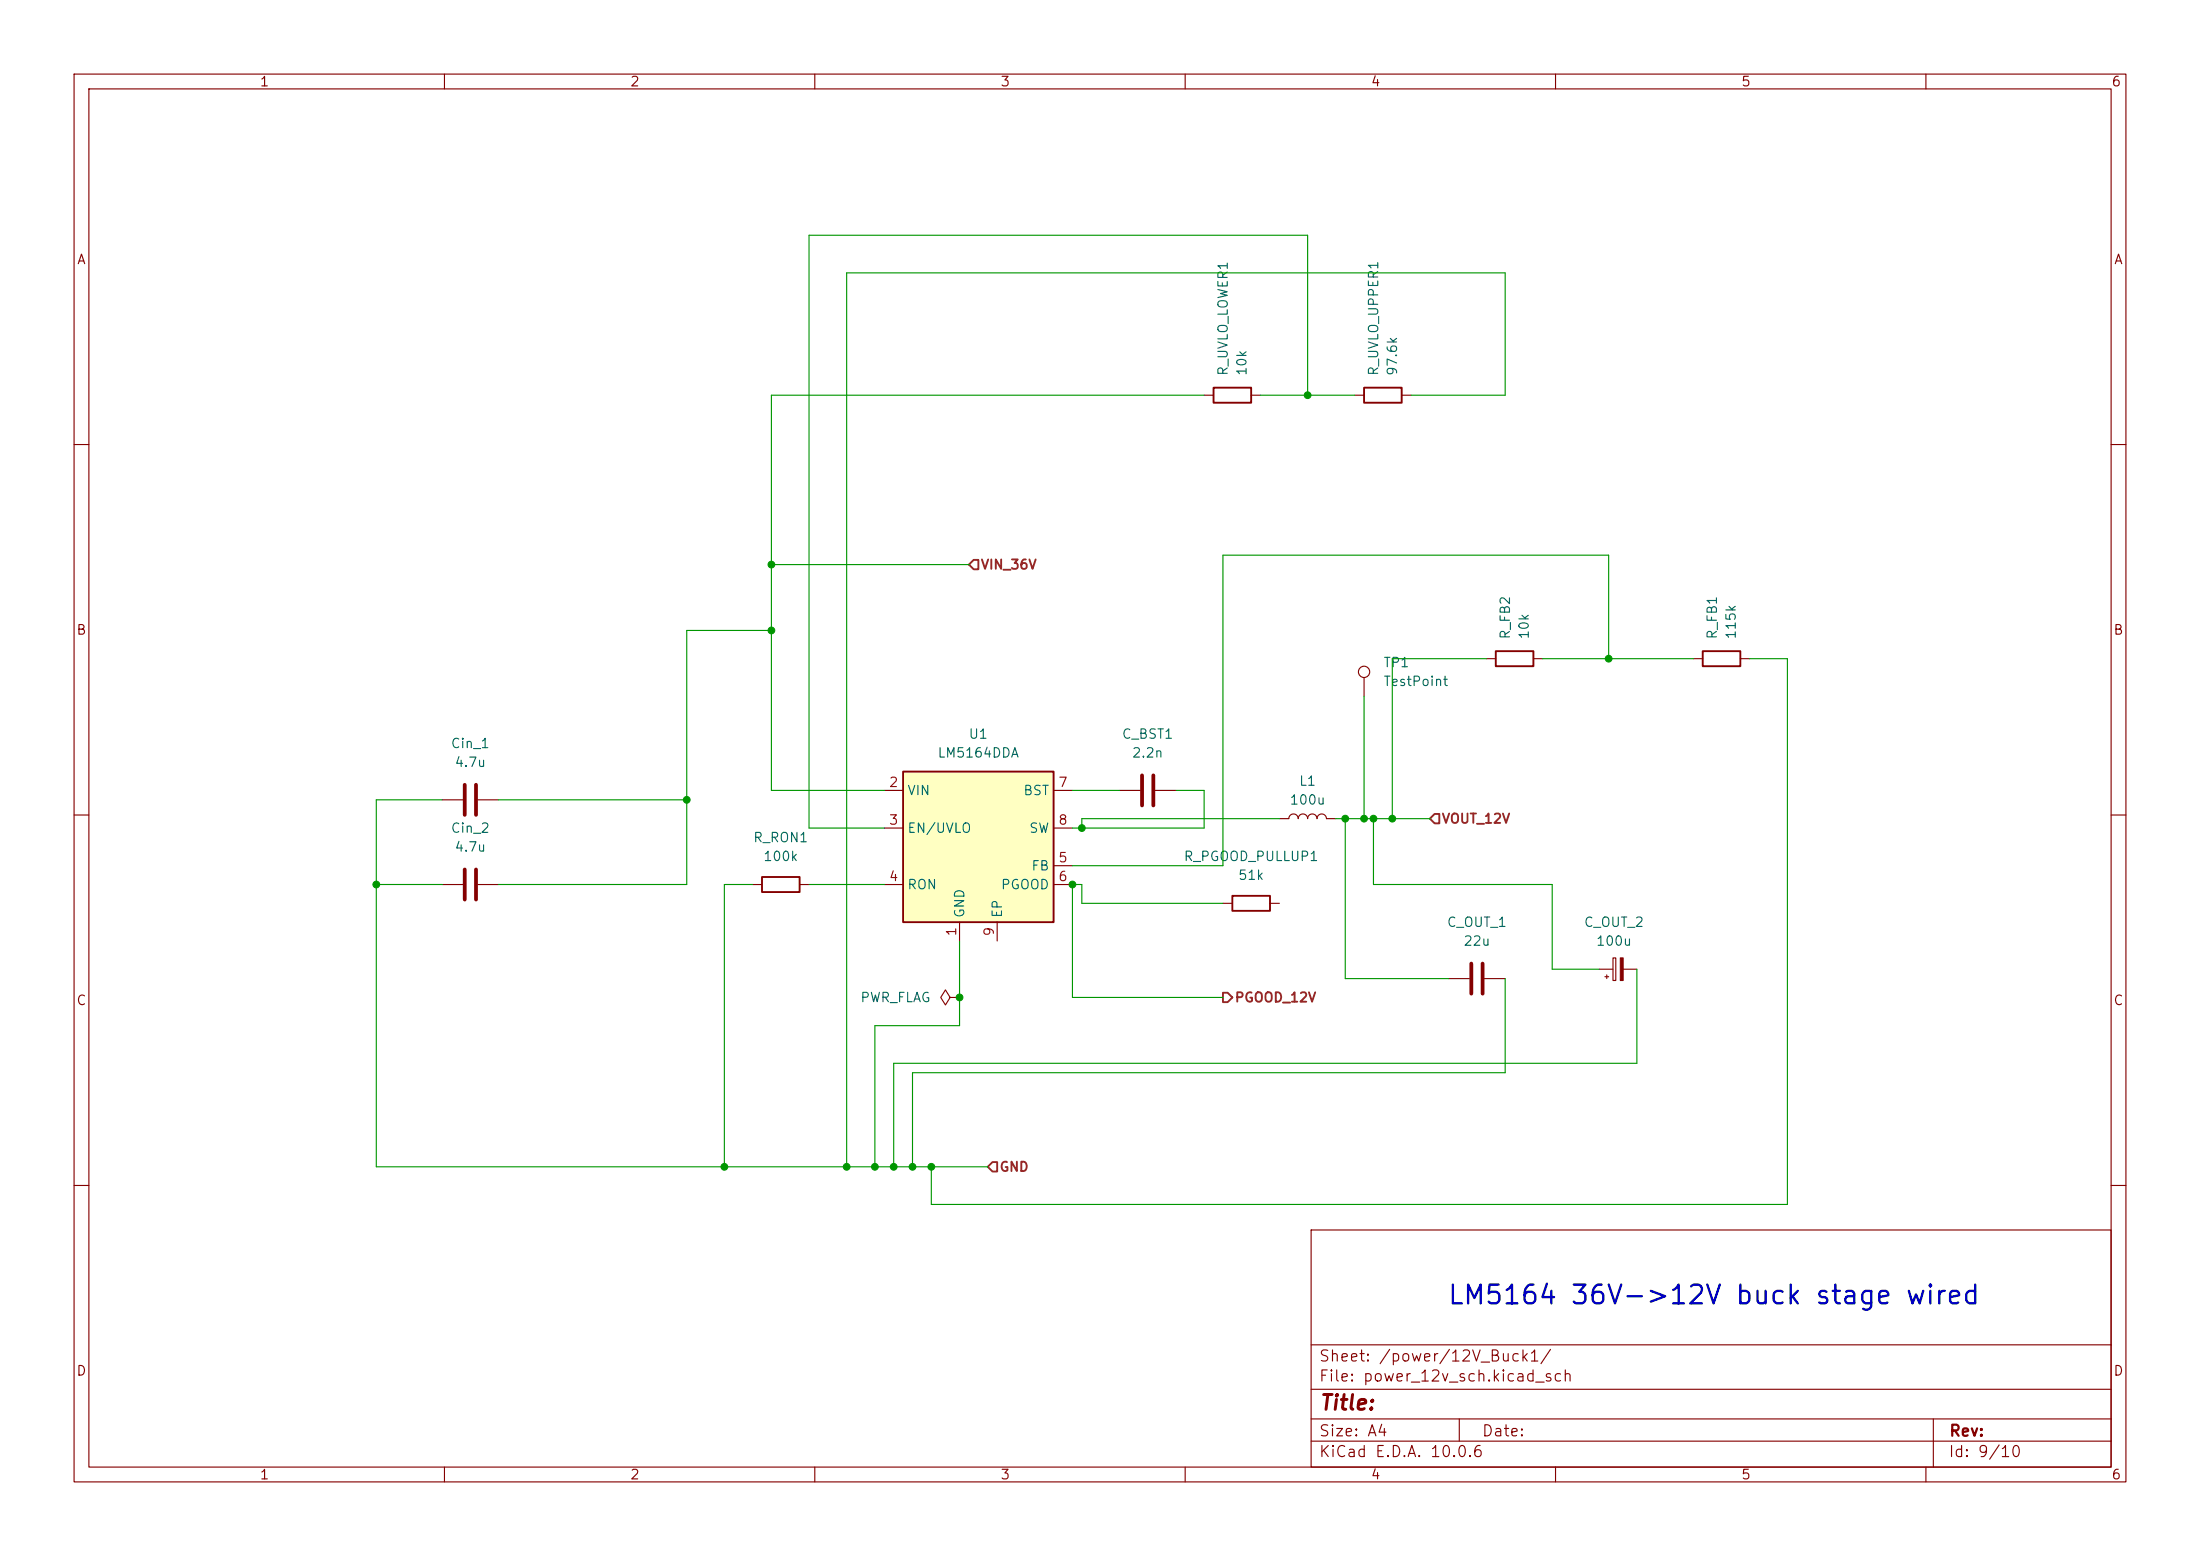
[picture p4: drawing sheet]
(kicad_sch
 (version 20260306)
 (generator "eeschema")
 (generator_version "10.0")
 (paper "A4")
 (lib_symbols
  (symbol "Connector:TestPoint"
   (pin_numbers (hide yes))
   (pin_names
    (offset 0.762) (hide yes)) (exclude_from_sim no) (in_bom yes) (on_board yes)
   (in_pos_files yes)
   (duplicate_pin_numbers_are_jumpers no)
   (property "Reference" "TP" (at 0 6.858 0) (show_name no) (do_not_autoplace no) (effects (font (size 1.27 1.27))))
   (property "Value" "TestPoint" (at 0 5.08 0) (show_name no) (do_not_autoplace no) (effects (font (size 1.27 1.27))))
   (property "Footprint" "" (at 5.08 0 0) (show_name no) (do_not_autoplace no) (hide yes) (effects (font (size 1.27 1.27))))
   (property "Datasheet" "" (at 5.08 0 0) (show_name no) (do_not_autoplace no) (hide yes) (effects (font (size 1.27 1.27))))
   (property "Description" "test point" (at 0 0 0) (show_name no) (do_not_autoplace no) (hide yes) (effects (font (size 1.27 1.27))))
   (symbol "TestPoint_0_1"
    (circle (center 0 3.302) (radius 0.762) (stroke (width 0) (type default)) (fill (type none))))
   (symbol "TestPoint_1_1"
    (pin passive line (at 0 0 90) (length 2.54) (name "1" (effects (font (size 1.27 1.27)))) (number "1" (effects (font (size 1.27 1.27))))))
   (embedded_fonts no))
  (symbol "Device:C"
   (pin_numbers (hide yes))
   (pin_names
    (offset 0.254)) (exclude_from_sim no) (in_bom yes) (on_board yes)
   (in_pos_files yes)
   (duplicate_pin_numbers_are_jumpers no)
   (property "Reference" "C" (at 0.635 2.54 0) (show_name no) (do_not_autoplace no) (effects (font (size 1.27 1.27)) (justify left)))
   (property "Value" "C" (at 0.635 -2.54 0) (show_name no) (do_not_autoplace no) (effects (font (size 1.27 1.27)) (justify left)))
   (property "Footprint" "" (at 0.9652 -3.81 0) (show_name no) (do_not_autoplace no) (hide yes) (effects (font (size 1.27 1.27))))
   (property "Datasheet" "" (at 0 0 0) (show_name no) (do_not_autoplace no) (hide yes) (effects (font (size 1.27 1.27))))
   (property "Description" "Unpolarized capacitor" (at 0 0 0) (show_name no) (do_not_autoplace no) (hide yes) (effects (font (size 1.27 1.27))))
   (symbol "C_0_1"
    (polyline (pts (xy -2.032 0.762) (xy 2.032 0.762)) (stroke (width 0.508) (type default)) (fill (type none)))
    (polyline (pts (xy -2.032 -0.762) (xy 2.032 -0.762)) (stroke (width 0.508) (type default)) (fill (type none))))
   (symbol "C_1_1"
    (pin passive line (at 0 3.81 270) (length 2.794) (name "" (effects (font (size 1.27 1.27)))) (number "1" (effects (font (size 1.27 1.27)))))
    (pin passive line (at 0 -3.81 90) (length 2.794) (name "" (effects (font (size 1.27 1.27)))) (number "2" (effects (font (size 1.27 1.27))))))
   (embedded_fonts no))
  (symbol "Device:C_Polarized_Small"
   (pin_numbers (hide yes))
   (pin_names
    (offset 0.254) (hide yes)) (exclude_from_sim no) (in_bom yes) (on_board yes)
   (in_pos_files yes)
   (duplicate_pin_numbers_are_jumpers no)
   (property "Reference" "C" (at 0.254 1.778 0) (show_name no) (do_not_autoplace no) (effects (font (size 1.27 1.27)) (justify left)))
   (property "Value" "C_Polarized_Small" (at 0.254 -2.032 0) (show_name no) (do_not_autoplace no) (effects (font (size 1.27 1.27)) (justify left)))
   (property "Footprint" "" (at 0 0 0) (show_name no) (do_not_autoplace no) (hide yes) (effects (font (size 1.27 1.27))))
   (property "Datasheet" "" (at 0 0 0) (show_name no) (do_not_autoplace no) (hide yes) (effects (font (size 1.27 1.27))))
   (property "Description" "Polarized capacitor, small symbol" (at 0 0 0) (show_name no) (do_not_autoplace no) (hide yes) (effects (font (size 1.27 1.27))))
   (symbol "C_Polarized_Small_0_1"
    (rectangle (start -1.524 0.6858) (end 1.524 0.3048) (stroke (width 0) (type default)) (fill (type none)))
    (rectangle (start -1.524 -0.3048) (end 1.524 -0.6858) (stroke (width 0) (type default)) (fill (type outline)))
    (polyline (pts (xy -1.27 1.524) (xy -0.762 1.524)) (stroke (width 0) (type default)) (fill (type none)))
    (polyline (pts (xy -1.016 1.27) (xy -1.016 1.778)) (stroke (width 0) (type default)) (fill (type none))))
   (symbol "C_Polarized_Small_1_1"
    (pin passive line (at 0 2.54 270) (length 1.8542) (name "" (effects (font (size 1.27 1.27)))) (number "1" (effects (font (size 1.27 1.27)))))
    (pin passive line (at 0 -2.54 90) (length 1.8542) (name "" (effects (font (size 1.27 1.27)))) (number "2" (effects (font (size 1.27 1.27))))))
   (embedded_fonts no))
  (symbol "Device:L"
   (pin_numbers (hide yes))
   (pin_names
    (offset 1.016) (hide yes)) (exclude_from_sim no) (in_bom yes) (on_board yes)
   (in_pos_files yes)
   (duplicate_pin_numbers_are_jumpers no)
   (property "Reference" "L" (at -1.27 0 90) (show_name no) (do_not_autoplace no) (effects (font (size 1.27 1.27))))
   (property "Value" "L" (at 1.905 0 90) (show_name no) (do_not_autoplace no) (effects (font (size 1.27 1.27))))
   (property "Footprint" "" (at 0 0 0) (show_name no) (do_not_autoplace no) (hide yes) (effects (font (size 1.27 1.27))))
   (property "Datasheet" "" (at 0 0 0) (show_name no) (do_not_autoplace no) (hide yes) (effects (font (size 1.27 1.27))))
   (property "Description" "Inductor" (at 0 0 0) (show_name no) (do_not_autoplace no) (hide yes) (effects (font (size 1.27 1.27))))
   (symbol "L_0_1"
    (arc (start 0 2.54) (mid 0.6323 1.905) (end 0 1.27) (stroke (width 0) (type default)) (fill (type none)))
    (arc (start 0 1.27) (mid 0.6323 0.635) (end 0 0) (stroke (width 0) (type default)) (fill (type none)))
    (arc (start 0 0) (mid 0.6323 -0.635) (end 0 -1.27) (stroke (width 0) (type default)) (fill (type none)))
    (arc (start 0 -1.27) (mid 0.6323 -1.905) (end 0 -2.54) (stroke (width 0) (type default)) (fill (type none))))
   (symbol "L_1_1"
    (pin passive line (at 0 3.81 270) (length 1.27) (name "1" (effects (font (size 1.27 1.27)))) (number "1" (effects (font (size 1.27 1.27)))))
    (pin passive line (at 0 -3.81 90) (length 1.27) (name "2" (effects (font (size 1.27 1.27)))) (number "2" (effects (font (size 1.27 1.27))))))
   (embedded_fonts no))
  (symbol "Device:R"
   (pin_numbers (hide yes))
   (pin_names
    (offset 0)) (exclude_from_sim no) (in_bom yes) (on_board yes)
   (in_pos_files yes)
   (duplicate_pin_numbers_are_jumpers no)
   (property "Reference" "R" (at 2.032 0 90) (show_name no) (do_not_autoplace no) (effects (font (size 1.27 1.27))))
   (property "Value" "R" (at 0 0 90) (show_name no) (do_not_autoplace no) (effects (font (size 1.27 1.27))))
   (property "Footprint" "" (at -1.778 0 90) (show_name no) (do_not_autoplace no) (hide yes) (effects (font (size 1.27 1.27))))
   (property "Datasheet" "" (at 0 0 0) (show_name no) (do_not_autoplace no) (hide yes) (effects (font (size 1.27 1.27))))
   (property "Description" "Resistor" (at 0 0 0) (show_name no) (do_not_autoplace no) (hide yes) (effects (font (size 1.27 1.27))))
   (symbol "R_0_1"
    (rectangle (start -1.016 -2.54) (end 1.016 2.54) (stroke (width 0.254) (type default)) (fill (type none))))
   (symbol "R_1_1"
    (pin passive line (at 0 3.81 270) (length 1.27) (name "" (effects (font (size 1.27 1.27)))) (number "1" (effects (font (size 1.27 1.27)))))
    (pin passive line (at 0 -3.81 90) (length 1.27) (name "" (effects (font (size 1.27 1.27)))) (number "2" (effects (font (size 1.27 1.27))))))
   (embedded_fonts no))
  (symbol "Regulator_Switching:LM5164DDA" (exclude_from_sim no) (in_bom yes) (on_board yes)
   (in_pos_files yes)
   (duplicate_pin_numbers_are_jumpers no)
   (property "Reference" "U" (at -8.89 11.43 0) (show_name no) (do_not_autoplace no) (effects (font (size 1.27 1.27))))
   (property "Value" "LM5164DDA" (at 5.08 11.43 0) (show_name no) (do_not_autoplace no) (effects (font (size 1.27 1.27))))
   (property "Footprint" "Package_SO:HSOP-8-1EP_3.9x4.9mm_P1.27mm_EP2.41x3.1mm_ThermalVias" (at 1.27 -11.43 0) (show_name no) (do_not_autoplace no) (hide yes) (effects (font (size 1.27 1.27))))
   (property "Datasheet" "https://www.ti.com/lit/ds/symlink/lm5164.pdf?ts=1598311864250&ref_url=https%253A%252F%252Fwww.ti.com%252Fproduct%252FLM5164%253FHQS%253DTI-null-null-octopart-df-pf-null-wwe" (at -7.62 8.89 0) (show_name no) (do_not_autoplace no) (hide yes) (effects (font (size 1.27 1.27))))
   (property "Description" "1A synchronous buck converter with ultra-low IQ, 6V - 100V input, adjustable output voltage, HSOP-8" (at 0 0 0) (show_name no) (do_not_autoplace no) (hide yes) (effects (font (size 1.27 1.27))))
   (symbol "LM5164DDA_1_1"
    (rectangle (start -10.16 10.16) (end 10.16 -10.16) (stroke (width 0.254) (type default)) (fill (type background)))
    (pin power_in line (at -2.54 -12.7 90) (length 2.54) (name "GND" (effects (font (size 1.27 1.27)))) (number "1" (effects (font (size 1.27 1.27)))))
    (pin power_in line (at -12.7 7.62 0) (length 2.54) (name "VIN" (effects (font (size 1.27 1.27)))) (number "2" (effects (font (size 1.27 1.27)))))
    (pin input line (at -12.7 2.54 0) (length 2.54) (name "EN/UVLO" (effects (font (size 1.27 1.27)))) (number "3" (effects (font (size 1.27 1.27)))))
    (pin passive line (at -12.7 -5.08 0) (length 2.54) (name "RON" (effects (font (size 1.27 1.27)))) (number "4" (effects (font (size 1.27 1.27)))))
    (pin input line (at 12.7 -2.54 180) (length 2.54) (name "FB" (effects (font (size 1.27 1.27)))) (number "5" (effects (font (size 1.27 1.27)))))
    (pin open_collector line (at 12.7 -5.08 180) (length 2.54) (name "PGOOD" (effects (font (size 1.27 1.27)))) (number "6" (effects (font (size 1.27 1.27)))))
    (pin passive line (at 12.7 7.62 180) (length 2.54) (name "BST" (effects (font (size 1.27 1.27)))) (number "7" (effects (font (size 1.27 1.27)))))
    (pin power_out line (at 12.7 2.54 180) (length 2.54) (name "SW" (effects (font (size 1.27 1.27)))) (number "8" (effects (font (size 1.27 1.27)))))
    (pin passive line (at 2.54 -12.7 90) (length 2.54) (name "EP" (effects (font (size 1.27 1.27)))) (number "9" (effects (font (size 1.27 1.27))))))
   (embedded_fonts no))
  (symbol "power:PWR_FLAG"
   (power global)
   (pin_numbers (hide yes))
   (pin_names
    (offset 0) (hide yes)) (exclude_from_sim no) (in_bom yes) (on_board yes)
   (in_pos_files yes)
   (duplicate_pin_numbers_are_jumpers no)
   (property "Reference" "#FLG" (at 0 1.905 0) (show_name no) (do_not_autoplace no) (hide yes) (effects (font (size 1.27 1.27))))
   (property "Value" "PWR_FLAG" (at 0 3.81 0) (show_name no) (do_not_autoplace no) (effects (font (size 1.27 1.27))))
   (property "Footprint" "" (at 0 0 0) (show_name no) (do_not_autoplace no) (hide yes) (effects (font (size 1.27 1.27))))
   (property "Datasheet" "" (at 0 0 0) (show_name no) (do_not_autoplace no) (hide yes) (effects (font (size 1.27 1.27))))
   (property "Description" "Special symbol for telling ERC where power comes from" (at 0 0 0) (show_name no) (do_not_autoplace no) (hide yes) (effects (font (size 1.27 1.27))))
   (symbol "PWR_FLAG_0_0"
    (pin power_out line (at 0 0 90) (length 0) (name "" (effects (font (size 1.27 1.27)))) (number "1" (effects (font (size 1.27 1.27))))))
   (symbol "PWR_FLAG_0_1"
    (polyline (pts (xy 0 0) (xy 0 1.27) (xy -1.016 1.905) (xy 0 2.54) (xy 1.016 1.905) (xy 0 1.27)) (stroke (width 0) (type default)) (fill (type none))))
   (embedded_fonts no)))
 (text "LM5164 36V->12V buck stage wired"
  (exclude_from_sim no)
  (at 140.208 24.638 0)
  (effects (font (size 2.54 2.54) (thickness 0.508)
    (bold yes))))
 (junction
  (at 176.53 53.34)
  (diameter 0)
  (color 0 0 0 0))
 (junction
  (at 120.65 157.48)
  (diameter 0)
  (color 0 0 0 0))
 (junction
  (at 146.05 111.76)
  (diameter 0)
  (color 0 0 0 0))
 (junction
  (at 104.14 76.2)
  (diameter 0)
  (color 0 0 0 0))
 (junction
  (at 104.14 85.09)
  (diameter 0)
  (color 0 0 0 0))
 (junction
  (at 92.71 107.95)
  (diameter 0)
  (color 0 0 0 0))
 (junction
  (at 184.15 110.49)
  (diameter 0)
  (color 0 0 0 0))
 (junction
  (at 118.11 157.48)
  (diameter 0)
  (color 0 0 0 0))
 (junction
  (at 123.19 157.48)
  (diameter 0)
  (color 0 0 0 0))
 (junction
  (at 217.17 88.9)
  (diameter 0)
  (color 0 0 0 0))
 (junction
  (at 114.3 157.48)
  (diameter 0)
  (color 0 0 0 0))
 (junction
  (at 144.78 119.38)
  (diameter 0)
  (color 0 0 0 0))
 (junction
  (at 50.8 119.38)
  (diameter 0)
  (color 0 0 0 0))
 (junction
  (at 187.96 110.49)
  (diameter 0)
  (color 0 0 0 0))
 (junction
  (at 97.79 157.48)
  (diameter 0)
  (color 0 0 0 0))
 (junction
  (at 125.73 157.48)
  (diameter 0)
  (color 0 0 0 0))
 (junction
  (at 181.61 110.49)
  (diameter 0)
  (color 0 0 0 0))
 (junction
  (at 185.42 110.49)
  (diameter 0)
  (color 0 0 0 0))
 (junction
  (at 129.54 134.62)
  (diameter 0)
  (color 0 0 0 0))
 (wire
  (pts (xy 185.42 119.38) (xy 185.42 110.49))
  (stroke (width 0) (type default)))
 (wire
  (pts (xy 125.73 162.56) (xy 125.73 157.48))
  (stroke (width 0) (type default)))
 (wire
  (pts (xy 104.14 76.2) (xy 130.81 76.2))
  (stroke (width 0) (type default)))
 (wire
  (pts (xy 120.65 157.48) (xy 118.11 157.48))
  (stroke (width 0) (type default)))
 (wire
  (pts (xy 158.75 106.68) (xy 162.56 106.68))
  (stroke (width 0) (type default)))
 (wire
  (pts (xy 162.56 53.34) (xy 104.14 53.34))
  (stroke (width 0) (type default)))
 (wire
  (pts (xy 109.22 111.76) (xy 109.22 31.75))
  (stroke (width 0) (type default)))
 (wire
  (pts (xy 176.53 53.34) (xy 182.88 53.34))
  (stroke (width 0) (type default)))
 (wire
  (pts (xy 92.71 119.38) (xy 92.71 107.95))
  (stroke (width 0) (type default)))
 (wire
  (pts (xy 50.8 107.95) (xy 50.8 119.38))
  (stroke (width 0) (type default)))
 (wire
  (pts (xy 59.69 107.95) (xy 50.8 107.95))
  (stroke (width 0) (type default)))
 (wire
  (pts (xy 146.05 110.49) (xy 146.05 111.76))
  (stroke (width 0) (type default)))
 (wire
  (pts (xy 165.1 121.92) (xy 146.05 121.92))
  (stroke (width 0) (type default)))
 (wire
  (pts (xy 67.31 119.38) (xy 92.71 119.38))
  (stroke (width 0) (type default)))
 (wire
  (pts (xy 50.8 119.38) (xy 59.69 119.38))
  (stroke (width 0) (type default)))
 (wire
  (pts (xy 114.3 157.48) (xy 97.79 157.48))
  (stroke (width 0) (type default)))
 (wire
  (pts (xy 67.31 107.95) (xy 92.71 107.95))
  (stroke (width 0) (type default)))
 (wire
  (pts (xy 220.98 130.81) (xy 220.98 143.51))
  (stroke (width 0) (type default)))
 (wire
  (pts (xy 180.34 110.49) (xy 181.61 110.49))
  (stroke (width 0) (type default)))
 (wire
  (pts (xy 220.98 143.51) (xy 120.65 143.51))
  (stroke (width 0) (type default)))
 (wire
  (pts (xy 92.71 85.09) (xy 104.14 85.09))
  (stroke (width 0) (type default)))
 (wire
  (pts (xy 144.78 116.84) (xy 165.1 116.84))
  (stroke (width 0) (type default)))
 (wire
  (pts (xy 144.78 106.68) (xy 151.13 106.68))
  (stroke (width 0) (type default)))
 (wire
  (pts (xy 170.18 53.34) (xy 176.53 53.34))
  (stroke (width 0) (type default)))
 (wire
  (pts (xy 125.73 157.48) (xy 133.35 157.48))
  (stroke (width 0) (type default)))
 (wire
  (pts (xy 203.2 144.78) (xy 123.19 144.78))
  (stroke (width 0) (type default)))
 (wire
  (pts (xy 109.22 31.75) (xy 176.53 31.75))
  (stroke (width 0) (type default)))
 (wire
  (pts (xy 144.78 134.62) (xy 165.1 134.62))
  (stroke (width 0) (type default)))
 (wire
  (pts (xy 187.96 110.49) (xy 193.04 110.49))
  (stroke (width 0) (type default)))
 (wire
  (pts (xy 241.3 162.56) (xy 125.73 162.56))
  (stroke (width 0) (type default)))
 (wire
  (pts (xy 146.05 110.49) (xy 172.72 110.49))
  (stroke (width 0) (type default)))
 (wire
  (pts (xy 118.11 138.43) (xy 118.11 157.48))
  (stroke (width 0) (type default)))
 (wire
  (pts (xy 184.15 110.49) (xy 185.42 110.49))
  (stroke (width 0) (type default)))
 (wire
  (pts (xy 190.5 53.34) (xy 203.2 53.34))
  (stroke (width 0) (type default)))
 (wire
  (pts (xy 119.38 111.76) (xy 109.22 111.76))
  (stroke (width 0) (type default)))
 (wire
  (pts (xy 97.79 119.38) (xy 97.79 157.48))
  (stroke (width 0) (type default)))
 (wire
  (pts (xy 215.9 130.81) (xy 209.55 130.81))
  (stroke (width 0) (type default)))
 (wire
  (pts (xy 123.19 144.78) (xy 123.19 157.48))
  (stroke (width 0) (type default)))
 (wire
  (pts (xy 184.15 93.98) (xy 184.15 110.49))
  (stroke (width 0) (type default)))
 (wire
  (pts (xy 92.71 107.95) (xy 92.71 85.09))
  (stroke (width 0) (type default)))
 (wire
  (pts (xy 241.3 88.9) (xy 241.3 162.56))
  (stroke (width 0) (type default)))
 (wire
  (pts (xy 208.28 88.9) (xy 217.17 88.9))
  (stroke (width 0) (type default)))
 (wire
  (pts (xy 217.17 74.93) (xy 217.17 88.9))
  (stroke (width 0) (type default)))
 (wire
  (pts (xy 104.14 85.09) (xy 104.14 76.2))
  (stroke (width 0) (type default)))
 (wire
  (pts (xy 144.78 134.62) (xy 144.78 119.38))
  (stroke (width 0) (type default)))
 (wire
  (pts (xy 181.61 132.08) (xy 181.61 110.49))
  (stroke (width 0) (type default)))
 (wire
  (pts (xy 209.55 119.38) (xy 185.42 119.38))
  (stroke (width 0) (type default)))
 (wire
  (pts (xy 162.56 111.76) (xy 146.05 111.76))
  (stroke (width 0) (type default)))
 (wire
  (pts (xy 185.42 110.49) (xy 187.96 110.49))
  (stroke (width 0) (type default)))
 (wire
  (pts (xy 181.61 110.49) (xy 184.15 110.49))
  (stroke (width 0) (type default)))
 (wire
  (pts (xy 114.3 36.83) (xy 114.3 157.48))
  (stroke (width 0) (type default)))
 (wire
  (pts (xy 146.05 111.76) (xy 144.78 111.76))
  (stroke (width 0) (type default)))
 (wire
  (pts (xy 203.2 132.08) (xy 203.2 144.78))
  (stroke (width 0) (type default)))
 (wire
  (pts (xy 162.56 106.68) (xy 162.56 111.76))
  (stroke (width 0) (type default)))
 (wire
  (pts (xy 109.22 119.38) (xy 119.38 119.38))
  (stroke (width 0) (type default)))
 (wire
  (pts (xy 195.58 132.08) (xy 181.61 132.08))
  (stroke (width 0) (type default)))
 (wire
  (pts (xy 119.38 106.68) (xy 104.14 106.68))
  (stroke (width 0) (type default)))
 (wire
  (pts (xy 129.54 127) (xy 129.54 134.62))
  (stroke (width 0) (type default)))
 (wire
  (pts (xy 176.53 31.75) (xy 176.53 53.34))
  (stroke (width 0) (type default)))
 (wire
  (pts (xy 236.22 88.9) (xy 241.3 88.9))
  (stroke (width 0) (type default)))
 (wire
  (pts (xy 129.54 134.62) (xy 129.54 138.43))
  (stroke (width 0) (type default)))
 (wire
  (pts (xy 209.55 130.81) (xy 209.55 119.38))
  (stroke (width 0) (type default)))
 (wire
  (pts (xy 203.2 53.34) (xy 203.2 36.83))
  (stroke (width 0) (type default)))
 (wire
  (pts (xy 118.11 157.48) (xy 114.3 157.48))
  (stroke (width 0) (type default)))
 (wire
  (pts (xy 125.73 157.48) (xy 123.19 157.48))
  (stroke (width 0) (type default)))
 (wire
  (pts (xy 217.17 88.9) (xy 228.6 88.9))
  (stroke (width 0) (type default)))
 (wire
  (pts (xy 123.19 157.48) (xy 120.65 157.48))
  (stroke (width 0) (type default)))
 (wire
  (pts (xy 203.2 36.83) (xy 114.3 36.83))
  (stroke (width 0) (type default)))
 (wire
  (pts (xy 120.65 143.51) (xy 120.65 157.48))
  (stroke (width 0) (type default)))
 (wire
  (pts (xy 200.66 88.9) (xy 187.96 88.9))
  (stroke (width 0) (type default)))
 (wire
  (pts (xy 146.05 121.92) (xy 146.05 119.38))
  (stroke (width 0) (type default)))
 (wire
  (pts (xy 129.54 138.43) (xy 118.11 138.43))
  (stroke (width 0) (type default)))
 (wire
  (pts (xy 146.05 119.38) (xy 144.78 119.38))
  (stroke (width 0) (type default)))
 (wire
  (pts (xy 101.6 119.38) (xy 97.79 119.38))
  (stroke (width 0) (type default)))
 (wire
  (pts (xy 50.8 157.48) (xy 50.8 119.38))
  (stroke (width 0) (type default)))
 (wire
  (pts (xy 104.14 106.68) (xy 104.14 85.09))
  (stroke (width 0) (type default)))
 (wire
  (pts (xy 165.1 116.84) (xy 165.1 74.93))
  (stroke (width 0) (type default)))
 (wire
  (pts (xy 165.1 74.93) (xy 217.17 74.93))
  (stroke (width 0) (type default)))
 (wire
  (pts (xy 104.14 53.34) (xy 104.14 76.2))
  (stroke (width 0) (type default)))
 (wire
  (pts (xy 187.96 88.9) (xy 187.96 110.49))
  (stroke (width 0) (type default)))
 (wire
  (pts (xy 97.79 157.48) (xy 50.8 157.48))
  (stroke (width 0) (type default)))
 (hierarchical_label "PGOOD_12V"
  (shape output)
  (at 165.1 134.62 0)
  (effects (font (size 1.27 1.27) (thickness 0.254)
    (bold yes)) (justify left)))
 (hierarchical_label "VOUT_12V"
  (shape input)
  (at 193.04 110.49 0)
  (effects (font (size 1.27 1.27) (thickness 0.254)
    (bold yes)) (justify left)))
 (hierarchical_label "GND"
  (shape input)
  (at 133.35 157.48 0)
  (effects (font (size 1.27 1.27) (thickness 0.254)
    (bold yes)) (justify left)))
 (hierarchical_label "VIN_36V"
  (shape input)
  (at 130.81 76.2 0)
  (effects (font (size 1.27 1.27) (thickness 0.254)
    (bold yes)) (justify left)))
 (symbol
  (lib_id "Device:C")
  (at 154.94 106.68 90)
  (unit 1)
  (body_style 1)
  (exclude_from_sim no)
  (in_bom yes)
  (on_board yes)
  (in_pos_files yes)
  (dnp no)
  (fields_autoplaced yes)
  (property "Reference" "C_BST1" (at 154.94 99.06 90) (show_name no) (do_not_autoplace no) (effects (font (size 1.27 1.27))))
  (property "Value" "2.2n" (at 154.94 101.6 90) (show_name no) (do_not_autoplace no) (effects (font (size 1.27 1.27))))
  (property "Footprint" "" (at 158.75 105.7148 0) (hide yes) (show_name no) (do_not_autoplace no) (effects (font (size 1.27 1.27))))
  (property "Datasheet" "" (at 154.94 106.68 0) (hide yes) (show_name no) (do_not_autoplace no) (effects (font (size 1.27 1.27))))
  (property "Description" "Unpolarized capacitor" (at 154.94 106.68 0) (hide yes) (show_name no) (do_not_autoplace no) (effects (font (size 1.27 1.27))))
  (pin "1")
  (pin "2"))
 (symbol
  (lib_id "Device:R")
  (at 105.41 119.38 90)
  (unit 1)
  (body_style 1)
  (exclude_from_sim no)
  (in_bom yes)
  (on_board yes)
  (in_pos_files yes)
  (dnp no)
  (fields_autoplaced yes)
  (property "Reference" "R_RON1" (at 105.41 113.03 90) (show_name no) (do_not_autoplace no) (effects (font (size 1.27 1.27))))
  (property "Value" "100k" (at 105.41 115.57 90) (show_name no) (do_not_autoplace no) (effects (font (size 1.27 1.27))))
  (property "Footprint" "Converter_DCDC:Converter_DCDC_RECOM_R-78B-2.0_THT" (at 105.41 121.158 90) (hide yes) (show_name no) (do_not_autoplace no) (effects (font (size 1.27 1.27))))
  (property "Datasheet" "" (at 105.41 119.38 0) (hide yes) (show_name no) (do_not_autoplace no) (effects (font (size 1.27 1.27))))
  (property "Description" "Resistor" (at 105.41 119.38 0) (hide yes) (show_name no) (do_not_autoplace no) (effects (font (size 1.27 1.27))))
  (pin "2")
  (pin "1"))
 (symbol
  (lib_id "Regulator_Switching:LM5164DDA")
  (at 132.08 114.3 0)
  (unit 1)
  (body_style 1)
  (exclude_from_sim no)
  (in_bom yes)
  (on_board yes)
  (in_pos_files yes)
  (dnp no)
  (fields_autoplaced yes)
  (property "Reference" "U1" (at 132.08 99.06 0) (show_name no) (do_not_autoplace no) (effects (font (size 1.27 1.27))))
  (property "Value" "LM5164DDA" (at 132.08 101.6 0) (show_name no) (do_not_autoplace no) (effects (font (size 1.27 1.27))))
  (property "Footprint" "Package_SO:HSOP-8-1EP_3.9x4.9mm_P1.27mm_EP2.41x3.1mm_ThermalVias" (at 133.35 125.73 0) (hide yes) (show_name no) (do_not_autoplace no) (effects (font (size 1.27 1.27))))
  (property "Datasheet" "https://www.ti.com/lit/ds/symlink/lm5164.pdf?ts=1598311864250&ref_url=https%253A%252F%252Fwww.ti.com%252Fproduct%252FLM5164%253FHQS%253DTI-null-null-octopart-df-pf-null-wwe" (at 124.46 105.41 0) (hide yes) (show_name no) (do_not_autoplace no) (effects (font (size 1.27 1.27))))
  (property "Description" "1A synchronous buck converter with ultra-low IQ, 6V - 100V input, adjustable output voltage, HSOP-8" (at 132.08 114.3 0) (hide yes) (show_name no) (do_not_autoplace no) (effects (font (size 1.27 1.27))))
  (pin "6")
  (pin "8")
  (pin "7")
  (pin "9")
  (pin "3")
  (pin "5")
  (pin "2")
  (pin "1")
  (pin "4"))
 (symbol
  (lib_id "Device:C")
  (at 63.5 107.95 90)
  (unit 1)
  (body_style 1)
  (exclude_from_sim no)
  (in_bom yes)
  (on_board yes)
  (in_pos_files yes)
  (dnp no)
  (fields_autoplaced yes)
  (property "Reference" "Cin_1" (at 63.5 100.33 90) (show_name no) (do_not_autoplace no) (effects (font (size 1.27 1.27))))
  (property "Value" "4.7u" (at 63.5 102.87 90) (show_name no) (do_not_autoplace no) (effects (font (size 1.27 1.27))))
  (property "Footprint" "Package_SO:HSOP-8-1EP_3.9x4.9mm_P1.27mm_EP2.41x3.1mm_ThermalVias" (at 67.31 106.9848 0) (hide yes) (show_name no) (do_not_autoplace no) (effects (font (size 1.27 1.27))))
  (property "Datasheet" "" (at 63.5 107.95 0) (hide yes) (show_name no) (do_not_autoplace no) (effects (font (size 1.27 1.27))))
  (property "Description" "Unpolarized capacitor" (at 63.5 107.95 0) (hide yes) (show_name no) (do_not_autoplace no) (effects (font (size 1.27 1.27))))
  (pin "2")
  (pin "1"))
 (symbol
  (lib_id "Device:R")
  (at 168.91 121.92 90)
  (unit 1)
  (body_style 1)
  (exclude_from_sim no)
  (in_bom yes)
  (on_board yes)
  (in_pos_files yes)
  (dnp no)
  (fields_autoplaced yes)
  (property "Reference" "R_PGOOD_PULLUP1" (at 168.91 115.57 90) (show_name no) (do_not_autoplace no) (effects (font (size 1.27 1.27))))
  (property "Value" "51k" (at 168.91 118.11 90) (show_name no) (do_not_autoplace no) (effects (font (size 1.27 1.27))))
  (property "Footprint" "" (at 168.91 123.698 90) (hide yes) (show_name no) (do_not_autoplace no) (effects (font (size 1.27 1.27))))
  (property "Datasheet" "" (at 168.91 121.92 0) (hide yes) (show_name no) (do_not_autoplace no) (effects (font (size 1.27 1.27))))
  (property "Description" "Resistor" (at 168.91 121.92 0) (hide yes) (show_name no) (do_not_autoplace no) (effects (font (size 1.27 1.27))))
  (pin "2")
  (pin "1"))
 (symbol
  (lib_id "Device:C")
  (at 63.5 119.38 90)
  (unit 1)
  (body_style 1)
  (exclude_from_sim no)
  (in_bom yes)
  (on_board yes)
  (in_pos_files yes)
  (dnp no)
  (fields_autoplaced yes)
  (property "Reference" "Cin_2" (at 63.5 111.76 90) (show_name no) (do_not_autoplace no) (effects (font (size 1.27 1.27))))
  (property "Value" "4.7u" (at 63.5 114.3 90) (show_name no) (do_not_autoplace no) (effects (font (size 1.27 1.27))))
  (property "Footprint" "" (at 67.31 118.4148 0) (hide yes) (show_name no) (do_not_autoplace no) (effects (font (size 1.27 1.27))))
  (property "Datasheet" "" (at 63.5 119.38 0) (hide yes) (show_name no) (do_not_autoplace no) (effects (font (size 1.27 1.27))))
  (property "Description" "Unpolarized capacitor" (at 63.5 119.38 0) (hide yes) (show_name no) (do_not_autoplace no) (effects (font (size 1.27 1.27))))
  (pin "2")
  (pin "1"))
 (symbol
  (lib_id "Device:R")
  (at 186.69 53.34 90)
  (unit 1)
  (body_style 1)
  (exclude_from_sim no)
  (in_bom yes)
  (on_board yes)
  (in_pos_files yes)
  (dnp no)
  (fields_autoplaced yes)
  (property "Reference" "R_UVLO_UPPER1" (at 185.4199 50.8 0) (show_name no) (do_not_autoplace no) (effects (font (size 1.27 1.27)) (justify left)))
  (property "Value" "97.6k" (at 187.9599 50.8 0) (show_name no) (do_not_autoplace no) (effects (font (size 1.27 1.27)) (justify left)))
  (property "Footprint" "" (at 186.69 55.118 90) (hide yes) (show_name no) (do_not_autoplace no) (effects (font (size 1.27 1.27))))
  (property "Datasheet" "" (at 186.69 53.34 0) (hide yes) (show_name no) (do_not_autoplace no) (effects (font (size 1.27 1.27))))
  (property "Description" "Resistor" (at 186.69 53.34 0) (hide yes) (show_name no) (do_not_autoplace no) (effects (font (size 1.27 1.27))))
  (pin "2")
  (pin "1"))
 (symbol
  (lib_id "Device:R")
  (at 232.41 88.9 90)
  (unit 1)
  (body_style 1)
  (exclude_from_sim no)
  (in_bom yes)
  (on_board yes)
  (in_pos_files yes)
  (dnp no)
  (fields_autoplaced yes)
  (property "Reference" "R_FB1" (at 231.1399 86.36 0) (show_name no) (do_not_autoplace no) (effects (font (size 1.27 1.27)) (justify left)))
  (property "Value" "115k" (at 233.6799 86.36 0) (show_name no) (do_not_autoplace no) (effects (font (size 1.27 1.27)) (justify left)))
  (property "Footprint" "" (at 232.41 90.678 90) (hide yes) (show_name no) (do_not_autoplace no) (effects (font (size 1.27 1.27))))
  (property "Datasheet" "" (at 232.41 88.9 0) (hide yes) (show_name no) (do_not_autoplace no) (effects (font (size 1.27 1.27))))
  (property "Description" "Resistor" (at 232.41 88.9 0) (hide yes) (show_name no) (do_not_autoplace no) (effects (font (size 1.27 1.27))))
  (pin "2")
  (pin "1"))
 (symbol
  (lib_id "Connector:TestPoint")
  (at 184.15 93.98 0)
  (unit 1)
  (body_style 1)
  (exclude_from_sim no)
  (in_bom yes)
  (on_board yes)
  (in_pos_files yes)
  (dnp no)
  (fields_autoplaced yes)
  (property "Reference" "TP1" (at 186.69 89.4079 0) (show_name no) (do_not_autoplace no) (effects (font (size 1.27 1.27)) (justify left)))
  (property "Value" "TestPoint" (at 186.69 91.9479 0) (show_name no) (do_not_autoplace no) (effects (font (size 1.27 1.27)) (justify left)))
  (property "Footprint" "" (at 189.23 93.98 0) (hide yes) (show_name no) (do_not_autoplace no) (effects (font (size 1.27 1.27))))
  (property "Datasheet" "" (at 189.23 93.98 0) (hide yes) (show_name no) (do_not_autoplace no) (effects (font (size 1.27 1.27))))
  (property "Description" "test point" (at 184.15 93.98 0) (hide yes) (show_name no) (do_not_autoplace no) (effects (font (size 1.27 1.27))))
  (pin "1"))
 (symbol
  (lib_id "Device:C")
  (at 199.39 132.08 90)
  (unit 1)
  (body_style 1)
  (exclude_from_sim no)
  (in_bom yes)
  (on_board yes)
  (in_pos_files yes)
  (dnp no)
  (fields_autoplaced yes)
  (property "Reference" "C_OUT_1" (at 199.39 124.46 90) (show_name no) (do_not_autoplace no) (effects (font (size 1.27 1.27))))
  (property "Value" "22u" (at 199.39 127 90) (show_name no) (do_not_autoplace no) (effects (font (size 1.27 1.27))))
  (property "Footprint" "" (at 203.2 131.1148 0) (hide yes) (show_name no) (do_not_autoplace no) (effects (font (size 1.27 1.27))))
  (property "Datasheet" "" (at 199.39 132.08 0) (hide yes) (show_name no) (do_not_autoplace no) (effects (font (size 1.27 1.27))))
  (property "Description" "Unpolarized capacitor" (at 199.39 132.08 0) (hide yes) (show_name no) (do_not_autoplace no) (effects (font (size 1.27 1.27))))
  (pin "2")
  (pin "1"))
 (symbol
  (lib_id "Device:R")
  (at 204.47 88.9 270)
  (unit 1)
  (body_style 1)
  (exclude_from_sim no)
  (in_bom yes)
  (on_board yes)
  (in_pos_files yes)
  (dnp no)
  (fields_autoplaced yes)
  (property "Reference" "R_FB2" (at 203.1999 86.36 0) (show_name no) (do_not_autoplace no) (effects (font (size 1.27 1.27)) (justify right)))
  (property "Value" "10k" (at 205.7399 86.36 0) (show_name no) (do_not_autoplace no) (effects (font (size 1.27 1.27)) (justify right)))
  (property "Footprint" "" (at 204.47 87.122 90) (hide yes) (show_name no) (do_not_autoplace no) (effects (font (size 1.27 1.27))))
  (property "Datasheet" "" (at 204.47 88.9 0) (hide yes) (show_name no) (do_not_autoplace no) (effects (font (size 1.27 1.27))))
  (property "Description" "Resistor" (at 204.47 88.9 0) (hide yes) (show_name no) (do_not_autoplace no) (effects (font (size 1.27 1.27))))
  (pin "2")
  (pin "1"))
 (symbol
  (lib_id "Device:C_Polarized_Small")
  (at 218.44 130.81 90)
  (unit 1)
  (body_style 1)
  (exclude_from_sim no)
  (in_bom yes)
  (on_board yes)
  (in_pos_files yes)
  (dnp no)
  (fields_autoplaced yes)
  (property "Reference" "C_OUT_2" (at 217.8939 124.46 90) (show_name no) (do_not_autoplace no) (effects (font (size 1.27 1.27))))
  (property "Value" "100u" (at 217.8939 127 90) (show_name no) (do_not_autoplace no) (effects (font (size 1.27 1.27))))
  (property "Footprint" "Package_LCC:PLCC-44_16.6x16.6mm_P1.27mm" (at 218.44 130.81 0) (hide yes) (show_name no) (do_not_autoplace no) (effects (font (size 1.27 1.27))))
  (property "Datasheet" "" (at 218.44 130.81 0) (hide yes) (show_name no) (do_not_autoplace no) (effects (font (size 1.27 1.27))))
  (property "Description" "Polarized capacitor, small symbol" (at 218.44 130.81 0) (hide yes) (show_name no) (do_not_autoplace no) (effects (font (size 1.27 1.27))))
  (pin "1")
  (pin "2"))
 (symbol
  (lib_id "Device:L")
  (at 176.53 110.49 90)
  (unit 1)
  (body_style 1)
  (exclude_from_sim no)
  (in_bom yes)
  (on_board yes)
  (in_pos_files yes)
  (dnp no)
  (fields_autoplaced yes)
  (property "Reference" "L1" (at 176.53 105.41 90) (show_name no) (do_not_autoplace no) (effects (font (size 1.27 1.27))))
  (property "Value" "100u" (at 176.53 107.95 90) (show_name no) (do_not_autoplace no) (effects (font (size 1.27 1.27))))
  (property "Footprint" "" (at 176.53 110.49 0) (hide yes) (show_name no) (do_not_autoplace no) (effects (font (size 1.27 1.27))))
  (property "Datasheet" "" (at 176.53 110.49 0) (hide yes) (show_name no) (do_not_autoplace no) (effects (font (size 1.27 1.27))))
  (property "Description" "Inductor" (at 176.53 110.49 0) (hide yes) (show_name no) (do_not_autoplace no) (effects (font (size 1.27 1.27))))
  (pin "1")
  (pin "2"))
 (symbol
  (lib_id "power:PWR_FLAG")
  (at 129.54 134.62 90)
  (unit 1)
  (body_style 1)
  (exclude_from_sim no)
  (in_bom yes)
  (on_board yes)
  (in_pos_files yes)
  (dnp no)
  (fields_autoplaced yes)
  (property "Reference" "#FLG02" (at 127.635 134.62 0) (hide yes) (show_name no) (do_not_autoplace no) (effects (font (size 1.27 1.27))))
  (property "Value" "PWR_FLAG" (at 125.73 134.6199 90) (show_name no) (do_not_autoplace no) (effects (font (size 1.27 1.27)) (justify left)))
  (property "Footprint" "" (at 129.54 134.62 0) (hide yes) (show_name no) (do_not_autoplace no) (effects (font (size 1.27 1.27))))
  (property "Datasheet" "" (at 129.54 134.62 0) (hide yes) (show_name no) (do_not_autoplace no) (effects (font (size 1.27 1.27))))
  (property "Description" "Special symbol for telling ERC where power comes from" (at 129.54 134.62 0) (hide yes) (show_name no) (do_not_autoplace no) (effects (font (size 1.27 1.27))))
  (pin "1"))
 (symbol
  (lib_id "Device:R")
  (at 166.37 53.34 90)
  (unit 1)
  (body_style 1)
  (exclude_from_sim no)
  (in_bom yes)
  (on_board yes)
  (in_pos_files yes)
  (dnp no)
  (fields_autoplaced yes)
  (property "Reference" "R_UVLO_LOWER1" (at 165.0999 50.8 0) (show_name no) (do_not_autoplace no) (effects (font (size 1.27 1.27)) (justify left)))
  (property "Value" "10k" (at 167.6399 50.8 0) (show_name no) (do_not_autoplace no) (effects (font (size 1.27 1.27)) (justify left)))
  (property "Footprint" "" (at 166.37 55.118 90) (hide yes) (show_name no) (do_not_autoplace no) (effects (font (size 1.27 1.27))))
  (property "Datasheet" "" (at 166.37 53.34 0) (hide yes) (show_name no) (do_not_autoplace no) (effects (font (size 1.27 1.27))))
  (property "Description" "Resistor" (at 166.37 53.34 0) (hide yes) (show_name no) (do_not_autoplace no) (effects (font (size 1.27 1.27))))
  (pin "2")
  (pin "1")))
